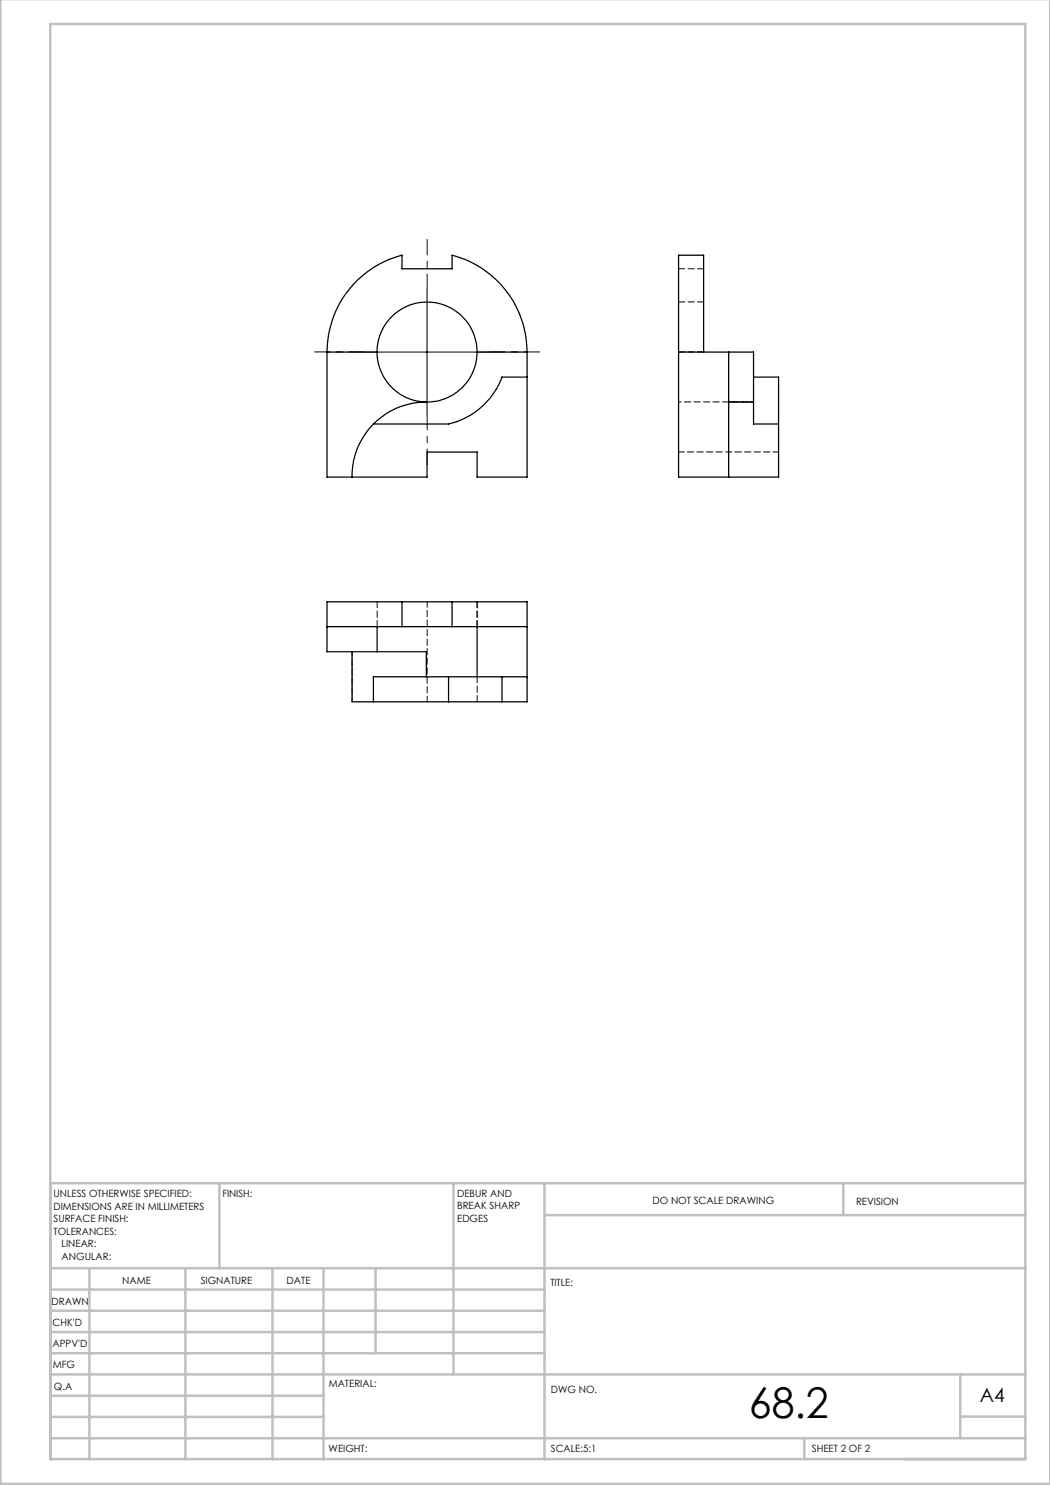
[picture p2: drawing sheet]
<svg xmlns="http://www.w3.org/2000/svg" width="210mm" height="297mm" viewBox="0 0 210 297" stroke-linecap="round" stroke-linejoin="round" font-family="sans-serif">
<path d="M85.4 57.9v-10M72.9 70.4h-10M97.9 70.4h10M85.4 82.9v10" fill="none" stroke="#000" stroke-width=".2" stroke-dasharray="15.2 1.3 1.3 1.3" stroke-dashoffset="12.1"/>
<path d="M85.4 57.9v25M72.9 70.4h25" fill="none" stroke="#000" stroke-width=".2"/>
<g fill="none" stroke="#c0c0c0" stroke-width=".5">
<path d="M.1 -.1v296.9h209.9v-296.9M10.1 4.8h195v287h-195zM43.9 236.6v17M90.7 236.6v38.3M108.9 236.6v55.3M168.7 236.6v6.3M205.1 236.6h-195v55.3M10.1 253.6h195M10.1 257.9h98.8M17.9 253.6v38.3M37.1 253.6v38.3M54.5 253.6v38.3"/>
<path d="M64.7 253.6v38.3M75.1 253.6v17M108.9 243h96.2M10.1 270.6h98.8M10.1 266.4h98.8M10.1 262.1h98.8M10.1 279.1h54.6M10.1 274.9h195M192.1 274.8v12.7M10.1 287.7h195M10.1 283.4h54.6M160.9 287.5v4.3"/>
<path d="M192.1 283.3h13"/>
</g>
<g fill="none" stroke="#000" stroke-width=".25">
<path d="M65.4 70.4a20.1 20.1 0 0 1 15-19.4v2.8h10v-2.8a20.1 20.1 0 0 1 15 19.4M65.4 70.4v25h20v-5h10v5h10v-25M65.4 70.4h10M75.4 70.4a10 10 0 0 0 9.9 10M75.4 70.4a10 10 0 0 1 10-10 10 10 0 0 1 10 10M95.4 70.4a10 10 0 0 1-10.1 10M95.4 70.4h10M105.4 75.4h-5a15 15 0 0 1-10.7 9.4h-15M135.7 70.4v-19.4h5v19.4M135.7 70.4v25h20v-10.6M135.7 70.4h15v10M145.7 70.4v25"/>
<path d="M150.7 75.4h5v9.4M74.7 84.8a14.7 14.7 0 0 0-4.3 10.6M85.3 80.4a14.8 14.8 0 0 0-10.6 4.4M145.7 80.4h5M150.7 80.4v4.4h5M65.4 125.3h15M70.4 130.3v10.1h4.3M75.4 130.3h9.9v5.1M75.4 125.3v5M80.4 120.4h-15v9.9h10M80.4 120.4v4.9M80.4 125.3h10"/>
<path d="M80.4 120.4h10M85.3 135.4h10.1M85.3 135.4h-10.6v5M89.7 135.4v5M90.4 120.4h15v20h-5M90.4 125.3h15M90.4 120.4v4.9M95.4 125.3v10.1M95.4 135.4h10M100.4 135.4v5M74.7 140.4h15M89.7 140.4h10.7"/>
</g>
<path d="M135.7 53.7h5M140.7 70.4h-5M140.7 60.4h-5M145.7 80.4h5M75.4 120.3v5M95.4 120.3v5M95.4 135.3v5M95.4 125.3v-5" fill="none" stroke="#000" stroke-width=".2" stroke-dasharray="1.3 .6"/>
<path d="M135.7 90.4h20M85.4 120.3v20" fill="none" stroke="#000" stroke-width=".2" stroke-dasharray="1.3 .6" stroke-dashoffset=".2"/>
<path d="M135.7 80.4h15" fill="none" stroke="#000" stroke-width=".2" stroke-dasharray="1.3 .6" stroke-dashoffset=".8"/>
<path d="M70.4 130.3v10" fill="none" stroke="#000" stroke-width=".2" stroke-dasharray="1.3 .6" stroke-dashoffset=".4"/>
<text font-size="8.5" x="149.8" y="283.5">68.2</text>
<text font-size="3.9" x="196" y="280.4">A4</text>
<g font-size="2">
<text x="10.7" y="239.5">UNLESS OTHERWISE SPECIFIED:</text>
<text x="44.5" y="239.5">FINISH:</text>
<text x="91.4" y="239.4">DEBUR AND</text>
<text x="10.7" y="242">DIMENSIONS ARE IN MILLIMETERS</text>
<text x="10.7" y="244.5">SURFACE FINISH:</text>
<text x="91.4" y="241.9">BREAK SHARP</text>
<text x="91.4" y="244.4">EDGES</text>
<text x="130.5" y="240.8">DO NOT SCALE DRAWING</text>
<text x="171.2" y="241">REVISION</text>
<text x="10.7" y="247">TOLERANCES:</text>
<text x="12.3" y="249.5">LINEAR:</text>
<text x="12.3" y="252">ANGULAR:</text>
<text x="24.4" y="256.9">NAME</text>
<text x="40.1" y="256.8">SIGNATURE</text>
<text x="57.3" y="256.8">DATE</text>
<text x="110.1" y="257.1">TITLE:</text>
<text x="10.3" y="260.9">DRAWN</text>
<text x="10.5" y="269.3">APPV'D</text>
<text x="10.5" y="265.2">CHK'D</text>
<text x="10.6" y="273.6">MFG</text>
<text x="10.8" y="278">Q.A</text>
<text x="65.8" y="277.4">MATERIAL:</text>
<text x="110.2" y="278.5">DWG NO.</text>
<text x="65.7" y="290.4">WEIGHT:</text>
<text x="110.2" y="290.5">SCALE:5:1</text>
<text x="162.4" y="290.4">SHEET 2 OF 2</text>
</g>
</svg>
